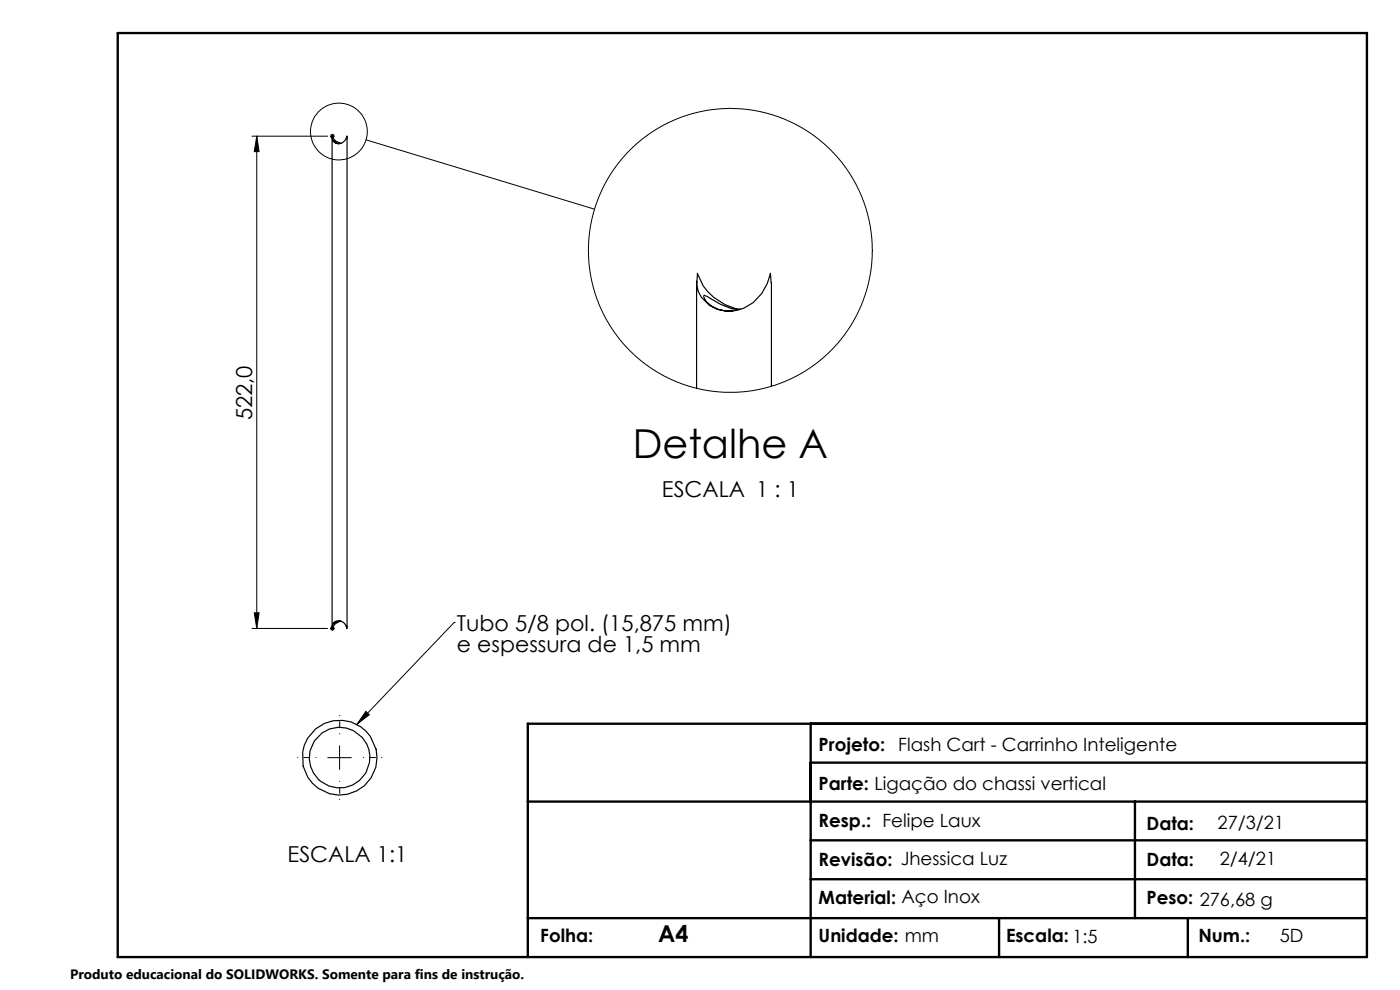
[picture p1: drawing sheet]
<svg xmlns="http://www.w3.org/2000/svg" width="297mm" height="210mm" viewBox="0 0 297 210" stroke-linecap="round" stroke-linejoin="round" font-family="sans-serif">
<g fill="none" stroke="#000" stroke-width=".21">
<path d="M53.4 28.9h16.1M54.5 28.9l.5 3.3h-1.1zM54.5 28.9v104.4M77.6 29.7l48.5 14.7M53.4 133.3h16.1M53.9 130h1.1l-.5 3.3zM96.3 132h.1M96.3 132l-20.6 21.7M72 158.2v5M77.6 150.9l.8 .7-2.7 2.1zM69.5 160.7h5"/>
<circle cx="71.9" cy="27.9" r="6"/>
<circle cx="155" cy="53.1" r="30.1"/>
</g>
<g fill="none" stroke="#000" stroke-width=".25">
<path d="M70 28.9h1M70.2 28.5l.7 .7M70.4 29.2v103.8M70.5 28.4v1M70.8 29.8l1.4 .6M70.8 29.9l.6 .5 .6 .1M70.9 28.5l-.7 .7M72.3 30.4l-.6-.2a2.01 2.01 0 0 1-1.2-1.3 1.44 1.44 0 0 0 1 1.6 1.44 1.44 0 0 0 1.7-.8l.4-.8v104.4a1.6 1.6 0 0 0-1.3-1.6 1.6 1.6 0 0 0-1.8 1v.6a2.18 2.18 0 0 1 1.8-1.5M147.8 59.6v22.8M163.6 60l-.2-2a9.7 9.7 0 0 1-7.6 7.9 6.8 6.8 0 0 1-8-5.4l.2-2.5a11.2 11.2 0 0 0 9.1 7.6M163.7 60v21.9M149.3 62.9v.1a5.8 5.8 0 0 0 6.2 3"/>
<path d="M149.3 62.7l.7 .2a15.6 15.6 0 0 0 6.6 2.8M70 133.3h1M70.2 133l.7 .7M70.5 132.8v1M70.9 133l-.7 .7M72.2 131.8l-1.4 .6 .5-.6"/>
<circle cx="72" cy="160.7" r="6.4"/>
<circle cx="72.1" cy="160.7" r="7.9"/>
</g>
<path d="M72.1 155.7v-3.9M67.1 160.7h-4M72.1 165.7v3.9M77.1 160.7h3.9" fill="none" stroke="#000" stroke-width=".21" stroke-dasharray="15.2 1.3 1.3 1.3" stroke-dashoffset="15.2"/>
<path d="M25 7h265v196h-265zM172 153.5v49.5M290 153.5h-178v49.5M112 170h178M172 161.8h118M172 178.3h118M240.8 170v24.8M172 186.5h118M211.9 194.8v8.2M252 194.8v8.2M290 194.8h-178" fill="none" stroke="#000" stroke-width=".5"/>
<g fill="#000">
<path d="M77.6 150.9l.8 .7-2.7 2.1z"/>
<path d="M53.9 130h1.1l-.5 3.3zM54.5 28.9l.5 3.3h-1.1z"/>
</g>
<text font-size="8.5" x="134.2" y="97.2">Detalhe A</text>
<text font-size="4.9" x="139.6" y="199.9">A4</text>
<g font-size="4.7">
<text x="53.5" y="89.2" transform="rotate(-90 53.5 89.2)">522,0</text>
<text x="140.4" y="105.4">ESCALA 1 : 1</text>
<text x="96.9" y="133.7">Tubo 5/8 pol. (15,875 mm)</text>
<text x="96.9" y="138.3">e espessura de 1,5 mm</text>
<text x="61" y="182.7">ESCALA 1:1</text>
</g>
<g font-size="3.9">
<text x="173.7" y="159.2">Projeto:</text>
<text x="190.6" y="159.2">Flash Cart - Carrinho Inteligente</text>
<text x="173.7" y="167.6">Parte: Ligação do chassi vertical</text>
<text x="173.7" y="175.4">Resp.: Felipe Laux</text>
<text x="243.2" y="176.1">Data:</text>
<text x="258.3" y="175.9">27/3/21</text>
<text x="173.7" y="183.7">Revisão: Jhessica Luz</text>
<text x="243.2" y="183.7">Data:</text>
<text x="258.8" y="183.5">2/4/21</text>
<text x="173.7" y="191.7">Material: Aço Inox</text>
<text x="243.2" y="191.7">Peso: 276,68 g</text>
<text x="114.6" y="199.9">Folha:</text>
<text x="173.7" y="199.9">Unidade: mm</text>
<text x="213.4" y="199.9">Escala: 1:5</text>
<text x="254.2" y="199.9">Num.:</text>
<text x="271.5" y="199.9">5D</text>
</g>
<text font-size="2.9" x="14.9" y="207.6">Produto educacional do SOLIDWORKS. Somente para fins de instrução.</text>
</svg>
